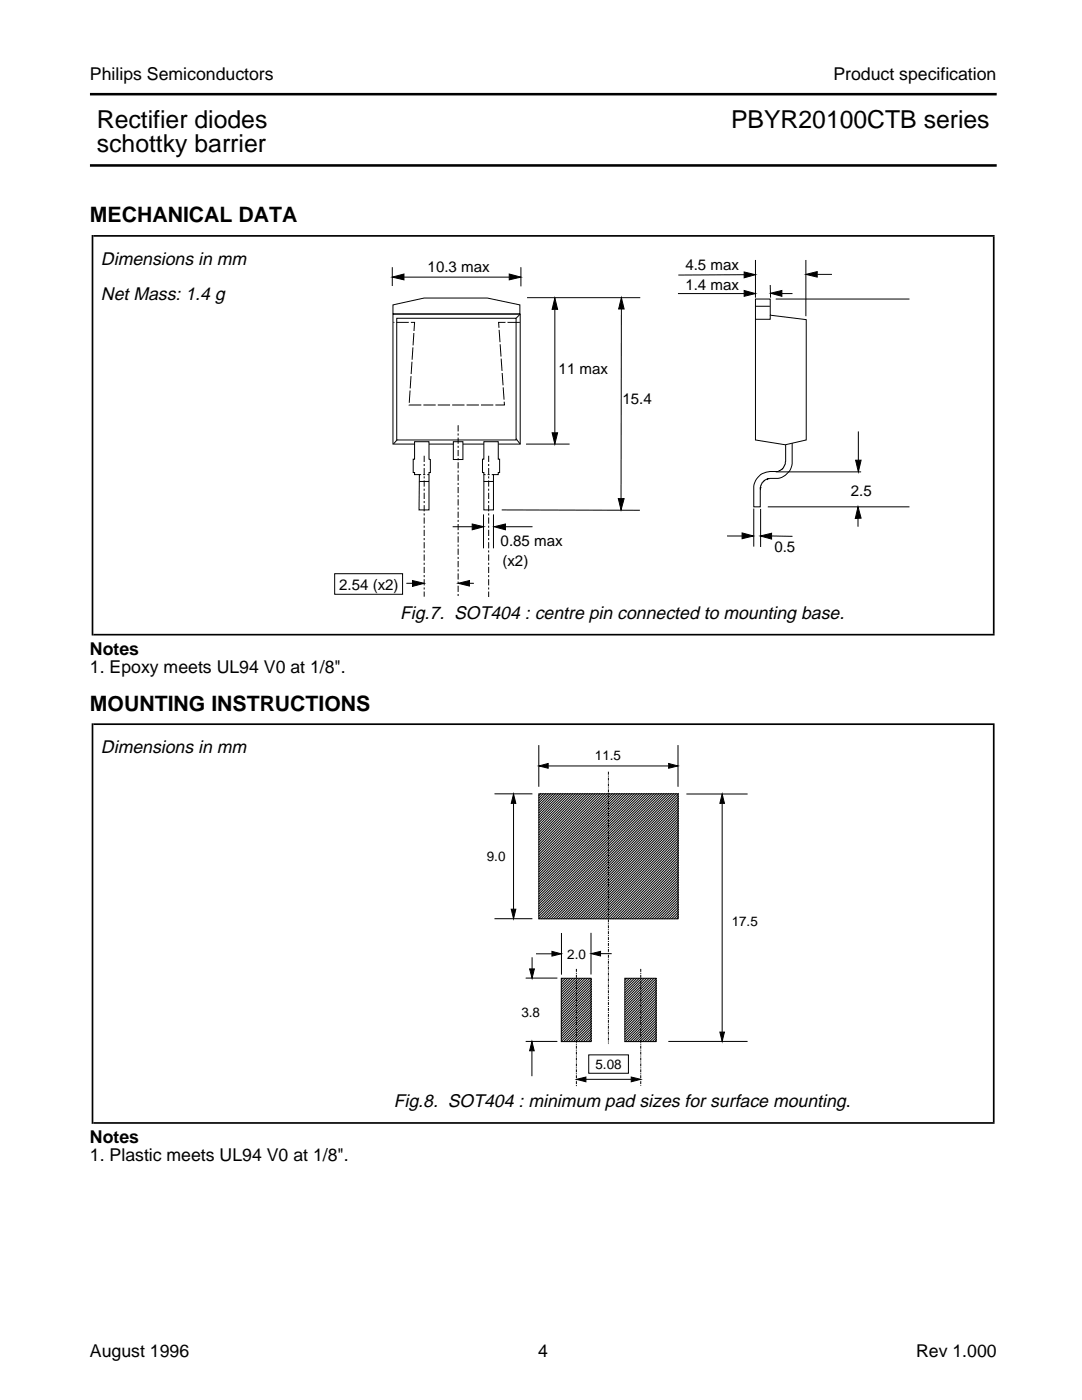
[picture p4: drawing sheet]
<svg xmlns="http://www.w3.org/2000/svg" width="216mm" height="279mm" viewBox="0 0 216 279" stroke-linecap="round" stroke-linejoin="round" font-family="sans-serif">
<g fill="#fff" stroke="#000" stroke-width=".2">
<path d="M150.7 59.7h3v3.2l7.2 .9v24l-4.2 1-6-1z" fill-rule="evenodd"/>
<path d="M78.4 62.7h25.4v25.9h-25.4z" fill-rule="evenodd"/>
</g>
<g fill="none" stroke="#000" stroke-width=".2">
<path d="M78.3 53.3v3.8M80.6 55.3h21M103.9 53.3v3.9M105.2 59.4h22.6M135.3 58.6h13.2M148.5 54.8l-13.2 .1M150.7 51.9v7.5M153.7 56.9l.1 2.5M154.8 59.7h26.7M155.9 58.6h2.2M160.8 51.9v11.2M163.1 54.8h2.9"/>
<path d="M110.7 61.7v24.7M124 61.4l-.1 38.7M150.8 61.1h2.8M153.7 62.9v.8h-3M80.6 86.2l-2 2.4M102 86.2l1.8 2.4M105 88.6h8.7M154.8 94.2h17M158.1 88.4v4.1a3.5 3.5 0 0 1-4.5 3h-.4a2.21 2.21 0 0 0-1.5 1.8v3.9h-1.3v-4.2a3.3 3.3 0 0 1 3.2-2.9l1.7-.1a1.98 1.98 0 0 0 1.4-1.4l.1-3.8M171.3 86.1v5.7M90.3 105.1h3.9M96.5 102.7v6.7"/>
<path d="M98.5 102.7v6.7M100.9 105.1h5.4M145.1 107h3M150.4 101.5v7.6M151.8 101.6v7.6M153.2 101.2h28.3M154 107h4.1M171.2 103.4v1.7"/>
</g>
<g fill="#000" stroke="#000" stroke-width=".2">
<path d="M78.3 55.3l2.3-.6v1.2zM101.6 54.7l2.3 .6-2.3 .6zM110.7 59.5l.6 2.2h-1.1zM124 59.4l.5 2.3h-1.1zM148.5 54.3l2.2 .5-2.2 .6zM148.5 58l2.2 .6-2.2 .5zM153.8 58.5l2.2-.5v1.1zM160.8 54.8l2.3-.6v1.1zM110.2 86.4h1.1l-.6 2.2zM170.7 91.8h1.1l-.5 2.4zM94.2 104.6l2.3 .5-2.3 .6zM98.6 105.1l2.3-.5v1.1z"/>
<path d="M123.4 99.5h1.1l-.6 2.3zM148.1 106.4l2.2 .6-2.2 .5zM151.7 107l2.3-.6v1.2zM171.2 101.2l.6 2.2-1.1 .1z"/>
</g>
<path d="M79.2 63.5h23.8v24.3h-23.8z" fill-rule="evenodd" fill="#fff" stroke="#000" stroke-width=".2"/>
<path d="M85.5 94.8h-1.8" fill="none" stroke="#000" stroke-width=".2" stroke-dasharray=".4" stroke-linecap="butt"/>
<path d="M83.7 96.1h1.9" fill="none" stroke="#000" stroke-width=".2"/>
<path d="M90.5 88.2h1.9v3.5h-1.9z" fill-rule="evenodd" fill="#fff" stroke="#000" stroke-width=".2"/>
<path d="M103.7 64.3h-4.2l1.2 16.5h-19.1l1.1-16.5h-4.2" fill="none" stroke="#000" stroke-width=".2" stroke-dasharray="2.5 .4" stroke-linecap="butt"/>
<path d="M82.7 88.2h2.9v3.4l.3 .1v2.6h-.3v7.5h-2l.1-7.1h-1v-.4h-.2v-2.7h.2z" fill-rule="evenodd" fill="#fff" stroke="#000" stroke-width=".2"/>
<path d="M83.6 94.7h2M96.6 94.8h1.9" fill="none" stroke="#000" stroke-width=".2" stroke-dasharray=".4" stroke-linecap="butt"/>
<path d="M83.7 96.1h1.9M96.5 96.1h2" fill="none" stroke="#000" stroke-width=".2"/>
<path d="M96.5 88.2h2.9v3.4h.3v2.7h-.3v.4h-.9v7.1h-2v-7.5h-.2v-2.7h.2z" fill-rule="evenodd" fill="#fff" stroke="#000" stroke-width=".2"/>
<path d="M98.5 94.7h-2" fill="none" stroke="#000" stroke-width=".2" stroke-dasharray=".4" stroke-linecap="butt"/>
<path d="M96.5 96.1h2M81.1 116.4h1.2M93.7 116.4h.9" fill="none" stroke="#000" stroke-width=".2"/>
<path d="M84.6 91v28.1M91.4 84.9v34.2M97.5 91v28.1" fill="none" stroke="#000" stroke-width=".2" stroke-dasharray="1.2 .4 .4 .4" stroke-linecap="butt"/>
<path d="M82.3 115.9l2.3 .5-2.3 .6zM91.4 116.4l2.3-.5v1.1z" fill="#000" stroke="#000" stroke-width=".2"/>
<path d="M66.8 114.5h13.5v4.1h-13.5z" fill-rule="evenodd" fill="#fff" stroke="#000" stroke-width=".2"/>
<path d="M103.8 62.7l-.8 .8" fill="none" stroke="#000" stroke-width=".2"/>
<path d="M78.4 60.8l6.2-1.3h12.6l6.5 1.3v1.8h-25.3z" fill-rule="evenodd" fill="#fff" stroke="#000" stroke-width=".2"/>
<path d="M100.1 101.8h27.6" fill="none" stroke="#000" stroke-width=".2"/>
<path d="M124.7 195.2h6.2v12.7h-6.2z" fill-rule="evenodd" fill="#fff"/>
<g fill="none" stroke="#000" stroke-width=".2">
<path d="M124.7 195.2h6.2v12.7h-6.2zM125.2 195.2l-.5 .5M125.6 195.2l-.9 1M126.1 195.2l-1.4 1.4M126.6 195.2l-1.9 1.9M127.1 195.2l-2.4 2.4M127.6 195.2l-2.9 2.9M128.1 195.2l-3.4 3.4M128.6 195.2l-3.9 3.9M129.1 195.2l-4.4 4.4M129.6 195.2l-4.9 4.9M130.1 195.2l-5.4 5.4"/>
<path d="M130.6 195.2l-5.9 5.9M130.9 195.3l-6.2 6.3M130.9 195.8l-6.2 6.2M130.9 196.3l-6.2 6.2M130.9 196.8l-6.2 6.2M130.9 197.2l-6.2 6.3M130.9 197.7l-6.2 6.3M130.9 198.2l-6.2 6.3M130.9 198.7l-6.2 6.3M130.9 199.2l-6.2 6.3M130.9 199.7l-6.2 6.3M130.9 200.2l-6.2 6.3"/>
<path d="M130.9 200.7l-6.2 6.3M130.9 201.2l-6.2 6.2M130.9 201.7l-6.2 6.2M130.9 202.2l-5.7 5.7M130.9 202.6l-5.2 5.3M130.9 203.1l-4.7 4.8M130.9 203.6l-4.2 4.3M130.9 204.1l-3.8 3.8M130.9 204.6l-3.3 3.3M130.9 205.1l-2.8 2.8M130.9 205.6l-2.3 2.3M130.9 206.1l-1.8 1.8"/>
<path d="M130.9 206.6l-1.3 1.3M130.9 207.1l-.8 .8M130.9 207.6l-.3 .3"/>
</g>
<path d="M112 195.2h5.9v12.7h-5.9z" fill-rule="evenodd" fill="#fff"/>
<g fill="none" stroke="#000" stroke-width=".2">
<path d="M112 195.2h5.9v12.7h-5.9zM112.4 195.2l-.4 .4M112.9 195.2l-.9 .9M113.4 195.2l-1.4 1.4M113.9 195.2l-1.9 1.9M114.3 195.2l-2.3 2.4M114.8 195.2l-2.8 2.9M115.3 195.2l-3.3 3.4M115.8 195.2l-3.8 3.8M116.3 195.2l-4.3 4.3M116.8 195.2l-4.8 4.8M117.3 195.2l-5.3 5.3"/>
<path d="M117.8 195.2l-5.8 5.8M118 195.5l-6 6M118 196l-6 6M118 196.5l-6 6M118 197l-6 6M118 197.4l-6 6.1M118 197.9l-6 6.1M118 198.4l-6 6.1M118 198.9l-6 6M118 199.4l-6 6M118 199.9l-6 6M118 200.4l-6 6"/>
<path d="M118 200.9l-6 6M118 201.4l-6 6M118 201.9l-6 6M118 202.4l-5.6 5.5M118 202.8l-5.1 5.1M118 203.3l-4.6 4.6M118 203.8l-4.1 4.1M118 204.3l-3.6 3.6M118 204.8l-3.1 3.1M118 205.3l-2.6 2.6M118 205.8l-2.2 2.1M118 206.3l-1.7 1.6"/>
<path d="M118 206.8l-1.2 1.1M118 207.3l-.7 .6M118 207.8l-.2 .1"/>
</g>
<path d="M107.5 158.4h27.8v25h-27.8z" fill-rule="evenodd" fill="#fff"/>
<g fill="none" stroke="#000" stroke-width=".2">
<path d="M98.7 158.4h7.5M107.5 158.4h27.8v25h-27.8zM107.5 148.7v8.3M107.9 158.4l-.4 .4M108.4 158.4l-.9 .9M108.9 158.4l-1.4 1.4M109.4 152.9h24M109.4 158.4l-1.9 1.9M109.9 158.4l-2.4 2.4M110.4 158.4l-2.9 2.9M110.9 158.4l-3.4 3.4M111.4 158.4l-3.9 3.9"/>
<path d="M111.9 158.4l-4.4 4.4M112.3 158.4l-4.8 4.8M112.8 158.4l-5.3 5.3M113.3 158.4l-5.8 5.8M113.8 158.4l-6.3 6.3M114.3 158.4l-6.8 6.8M114.8 158.4l-7.3 7.3M115.3 158.4l-7.8 7.8M115.8 158.4l-8.3 8.3M116.3 158.4l-8.8 8.8M116.8 158.4l-9.3 9.3M117.3 158.4l-9.8 9.8"/>
<path d="M117.8 158.4l-10.3 10.2M118.2 158.4l-10.7 10.7M118.7 158.4l-11.2 11.2M119.2 158.4l-11.7 11.7M119.7 158.4l-12.2 12.2M120.2 158.4l-12.7 12.7M120.7 158.4l-13.2 13.2M121.2 158.4l-13.7 13.7M121.7 158.4l-14.2 14.2M122.2 158.4l-14.7 14.7M122.7 158.4l-15.2 15.2M123.2 158.4l-15.7 15.6"/>
<path d="M123.6 158.4l-16.1 16.1M124.1 158.4l-16.6 16.6M124.6 158.4l-17.1 17.1M125.1 158.4l-17.6 17.6M125.6 158.4l-18.1 18.1M126.1 158.4l-18.6 18.6M126.6 158.4l-19.1 19.1M127.1 158.4l-19.6 19.6M127.6 158.4l-20.1 20.1M128.1 158.4l-20.6 20.6M128.6 158.4l-21.1 21.1M129 158.4l-21.5 21.5"/>
<path d="M129.5 158.4l-22 22M130 158.4l-22.5 22.5M130.5 158.4l-23 23M131 158.4l-23.5 23.5M131.5 158.4l-24 24M132 158.4l-24.5 24.5M132.5 158.4l-25 25M133 158.4l-25.1 25M133.5 158.4l-25.1 25M134 158.4l-25.1 25M134.5 158.4l-25.1 25M134.9 158.4l-25 25"/>
<path d="M135.3 148.7v8.3M135.3 158.5l-24.9 24.9M135.3 159l-24.4 24.4M135.3 159.5l-23.9 23.9M135.3 160l-23.4 23.4M137 158.5h12.2M102.5 160.3v21.1M135.3 160.4l-23 23M135.3 160.9l-22.5 22.5M135.3 161.4l-22 22M135.3 161.9l-21.5 21.5M135.3 162.4l-21 21"/>
<path d="M135.3 162.9l-20.5 20.5M135.3 163.4l-20 20M135.3 163.9l-19.5 19.5M135.3 164.4l-19 19M135.3 164.9l-18.5 18.5M135.3 165.4l-18 18M135.3 165.8l-17.6 17.6M135.3 166.3l-17.1 17.1M135.3 166.8l-16.6 16.6M135.3 167.3l-16.1 16.1M135.3 167.8l-15.6 15.6M135.3 168.3l-15.1 15.1"/>
<path d="M135.3 168.8l-14.6 14.6M135.3 169.3l-14.1 14.1M135.3 169.8l-13.6 13.6M135.3 170.3l-13.1 13.1M135.3 170.8l-12.6 12.6M135.3 171.2l-12.1 12.2M135.3 171.7l-11.7 11.7M135.3 172.2l-11.2 11.2M135.3 172.7l-10.7 10.7M135.3 173.2l-10.2 10.2M135.3 173.7l-9.7 9.7M135.3 174.2l-9.2 9.2"/>
<path d="M135.3 174.7l-8.7 8.7M135.3 175.2l-8.2 8.2M135.3 175.7l-7.7 7.7M135.3 176.2l-7.2 7.2M135.3 176.7l-6.7 6.7M135.3 177.1l-6.3 6.3M135.3 177.6l-5.8 5.8M135.3 178.1l-5.3 5.3M135.3 178.6l-4.8 4.8M135.3 179.1l-4.3 4.3M135.3 179.6l-3.8 3.8M144.1 160.3v45.7"/>
<path d="M98.7 183.3h7.5M104.9 195.2h6.3M106.2 191v2.4M107 190.4h3.1M112 186.2v8.3M117.9 186.2v8.3M119.8 190.3h2.3M135.3 180.1l-3.3 3.3M135.3 180.6l-2.8 2.8M135.3 181.1l-2.3 2.3M135.3 181.6l-1.8 1.8M135.3 182.1l-1.3 1.3"/>
<path d="M135.3 182.5l-.8 .9M135.3 183l-.4 .4M104.9 207.8h6.3M106.1 209.7v5.1M116.9 215.4h9.1M117.5 210.5h7.9v3.7h-7.9zM133.4 207.8h15.8"/>
</g>
<path d="M121.4 154v54.4M115 193.4v23.4M127.9 193.4v23.3" fill="none" stroke="#000" stroke-width=".2" stroke-dasharray=".6 .2 .2 .2" stroke-linecap="butt"/>
<path d="M102.5 158.5l.4 1.8h-.9zM107.5 152.9l1.9-.5v.9zM133.4 152.4l1.9 .5-1.9 .4zM144.1 158.5l.5 1.8h-1zM102 181.4h.9l-.4 1.9zM105.7 193.4h.9l-.4 1.8zM110.1 189.9l1.9 .5-1.9 .4zM118 190.3l1.8-.4v.9zM106.1 207.8l.5 1.9h-.9zM115 215.4l1.9-.5v1zM126 214.9l1.9 .5-1.9 .5zM143.6 206h1l-.5 1.8z" fill="#000" stroke="#000" stroke-width=".2"/>
<path d="M18.6 47.1h179.9M18.6 126.7h179.9M18.6 144.5h179.9M18.6 224.1h179.9" fill="none" stroke="#000" stroke-width=".34"/>
<path d="M198.1 86.9h.4M198.1 184.3h.4" fill="none" stroke="#000" stroke-width="79.2" stroke-linecap="butt"/>
<path d="M18.3 86.9h.3M18.3 184.3h.3" fill="none" stroke="#000" stroke-width="79.9" stroke-linecap="butt"/>
<path d="M17.9 18.8h181M17.9 33h181" fill="none" stroke="#000" stroke-width=".51"/>
<g font-size="4.9">
<text x="19.3" y="25.5">Rectifier diodes</text>
<text x="145.9" y="25.5">PBYR20100CTB series</text>
<text x="19.3" y="30.4">schottky barrier</text>
</g>
<g font-size="4.2">
<text x="17.9" y="44.4">MECHANICAL DATA</text>
<text x="17.9" y="141.8">MOUNTING INSTRUCTIONS</text>
</g>
<g font-size="3.6">
<text x="20.2" y="52.9">Dimensions in mm</text>
<text x="20.1" y="59.9">Net Mass: 1.4 g</text>
<text x="79.8" y="123.4">Fig.7. SOT404 : centre pin connected to mounting base.</text>
<text x="20.2" y="150.3">Dimensions in mm</text>
<text x="78.6" y="220.9">Fig.8. SOT404 : minimum pad sizes for surface mounting.</text>
</g>
<g font-size="3.5">
<text x="17.9" y="16">Philips Semiconductors</text>
<text x="166.3" y="16">Product specification</text>
<text x="17.9" y="130.7">Notes</text>
<text x="17.9" y="134.3">1. Epoxy meets UL94 V0 at 1/8&quot;.</text>
<text x="18" y="228.2">Notes</text>
<text x="18" y="231.6">1. Plastic meets UL94 V0 at 1/8&quot;.</text>
<text x="17.9" y="270.8">August 1996</text>
<text x="107.4" y="270.8">4</text>
<text x="182.8" y="270.8">Rev 1.000</text>
</g>
<g font-size="3">
<text x="136.8" y="53.9">4.5 max</text>
<text x="85.3" y="54.2">10.3 max</text>
<text x="136.8" y="58">1.4 max</text>
<text x="111.5" y="74.6">11 max</text>
<text x="124.2" y="80.7">15.4</text>
<text x="169.8" y="99.1">2.5</text>
<text x="99.9" y="109">0.85 max</text>
<text x="100.2" y="112.9">(x2)</text>
<text x="154.5" y="110.1">0.5</text>
<text x="67.7" y="117.7">2.54 (x2)</text>
</g>
<g font-size="2.7">
<text x="118.7" y="151.7">11.5</text>
<text x="97.1" y="171.9">9.0</text>
<text x="146" y="184.8">17.5</text>
<text x="113.2" y="191.4">2.0</text>
<text x="104" y="202.9">3.8</text>
<text x="118.8" y="213.4">5.08</text>
</g>
</svg>
